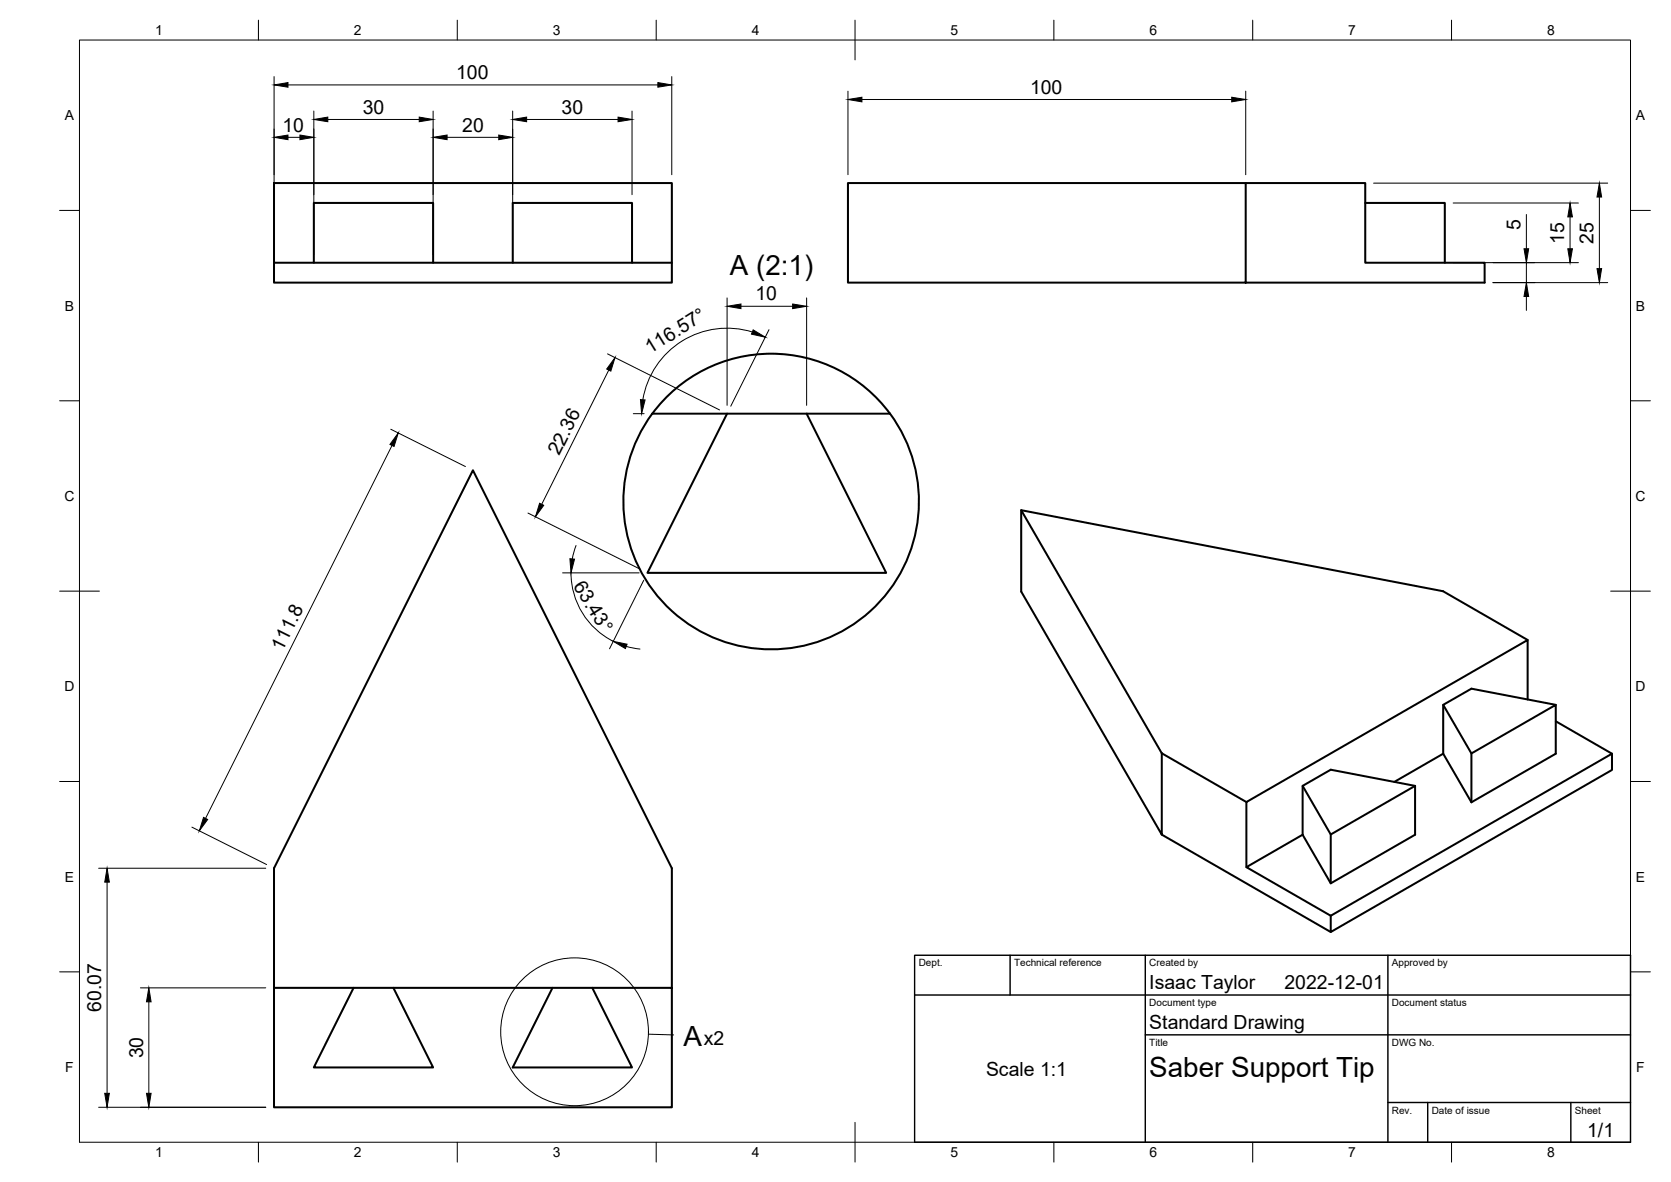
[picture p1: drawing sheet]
<svg xmlns="http://www.w3.org/2000/svg" width="420mm" height="297mm" viewBox="0 0 420 297" stroke-linecap="round" stroke-linejoin="round" font-family="sans-serif">
<!-- layer: Visible -->
<g fill="none" stroke="#000" stroke-width=".51">
<path d="M68.9 46h100v20h-100zM213.2 46h100v25h-100zM313.2 46h30.1v20h30v5h-60.1M343.3 51h20v15M68.9 66v5h100v-5M78.9 66v-15h30v15M128.9 66v-15h30v15M167.9 99.5a37.2 37.2 0 0 1 55.9 4.4h-59.8zM164 103.9a37.2 37.2 0 0 0 5 49.7 37.2 37.2 0 0 0 49.8 0 37.2 37.2 0 0 0 5-49.7M182.8 104l-20 40h60l-20-40M256.8 128.2l35.3 61.1M362.9 177.1l7.1 12.2v12.3"/>
<path d="M384.1 160.8l-21.3-12.2-106-20.4v20.5l35.3 61v-20.4M384.1 175.8v-15l-70.7 40.8v16.3M391.2 177.1l-21.2-4-7.1 4v12.3M292.1 189.3l21.3 12.3M327.5 197.5l7.1 12.2v12.3M355.8 197.5l-21.2-4.1-7.1 4.1v12.3M370 189.3l21.2-12.2v12.3l-21.2 12.2-7.1-12.2-12.3 7.1M391.2 181.3l14.1 8.1-70.7 40.7-21.2-12.2 14.1-8.1M405.3 189.4v4.1l-70.7 40.7v-4.1M292.1 209.7l42.5 24.5M334.6 209.7l21.2-12.2v12.3l-21.2 12.2-7.1-12.2M68.9 248.2v-30l50-100 50 100v30"/>
<path d="M68.9 248.2h100v30.1h-100zM88.9 248.2l-10 20.1h30l-10-20.1M138.9 248.2l-10 20.1h30l-10-20.1"/>
</g>
<!-- layer: BORDER -->
<g fill="none" stroke="#000" stroke-width=".25">
<path d="M20 10.1h390v276.9h-390zM65 5.1v5M115 5.1v5M165 5.1v5M215 5.1v10M265 5.1v5M315 5.1v5M365 5.1v5M15 52.9h5M410 52.9h5M15 100.7h5M410 100.7h5"/>
<path d="M15 148.6h10M405 148.6h10M15 196.4h5M410 196.4h5M15 244.2h5M410 244.2h5M65 287v5M115 287v5M165 287v5M215 282.1v9.9M265 287v5M315 287v5"/>
<path d="M365 287v5"/>
</g>
<!-- layer: TITLEBLOCK -->
<path d="M230 240.1h180v46.9h-180zM230 250h180M254 240.1v9.9M288 240.1v46.9M349 240.1v46.9M288 260.1h122M349 277.1h61M359 277.1v9.9M395 277.1v9.9" fill="none" stroke="#000" stroke-width=".36"/>
<!-- layer: FD_Dimensions -->
<g fill="none" stroke="#000" stroke-width=".25">
<path d="M68.9 19.2v44.7M168.9 19.2v24.7M72.4 34.5h3M72.4 21.3h93M78.9 27.9v36M82.4 30h23M108.9 27.9v36M112.4 34.5h13M128.9 27.9v36M132.4 30h23M158.9 27.9v21M213.2 22.9v21"/>
<path d="M216.7 25h93M313.2 22.9v21M345.4 46h58.8M365.4 51h31.5M383.8 53.9v8.6M394.8 54.5v8M402.1 49.5v18M182.8 74.9v27M186.3 77h13M202.8 74.9v27M365.4 66h31.5M375.4 71h28.8"/>
<path d="M383.8 66v5M383.8 74.5v3.5M152.8 88.9l28.1 14.1M153.1 93l-16.9 33.7M189.2 83.4a21.5 21.5 0 0 0-27.6 17.1M193.4 82.9l-9.7 19.2M98.3 107.9l18.7 9.3M98.6 111.9l-46.9 93.8M159.2 104h2.7M132.8 128.9l28.1 14.1M144.8 137.1l-.9 3.4M141.5 144h19.2"/>
<path d="M143.6 144a19.3 19.3 0 0 0 10.6 17.2M161.9 145.8l-8.6 17.2M157.5 162.4l3.4 .7M24.8 218.2h42M48.3 207.9l18.7 9.4M26.9 221.7v53.1M35.3 248.2h31.5M37.4 251.8v23M24.8 278.3h42"/>
</g>
<g fill="#000" stroke="#000" stroke-width=".25">
<path d="M68.9 34.5l3.5-.6v1.2zM68.9 21.3l3.5-.5v1.1zM75.4 33.9l3.5 .6-3.5 .6zM78.9 30l3.5-.6v1.2zM105.4 29.4l3.5 .6-3.5 .6zM108.9 34.5l3.5-.6v1.2zM125.4 33.9l3.5 .6-3.5 .6zM128.9 30l3.5-.6v1.2zM155.4 29.4l3.5 .6-3.5 .6zM165.4 20.8l3.5 .5-3.5 .6zM213.2 25l3.5-.6v1.2zM309.7 24.4l3.5 .6-3.5 .6z"/>
<path d="M394.8 51l.6 3.5h-1.2zM402.1 46l.6 3.5h-1.1zM182.8 77l3.5-.6v1.2zM199.3 76.4l3.5 .6-3.5 .6zM383.8 71l.6 3.5h-1.2zM383.2 62.5h1.2l-.6 3.5zM394.2 62.5h1.2l-.6 3.5zM401.6 67.5h1.1l-.6 3.5zM154.6 89.9l-1 3.4-1.1-.6zM189.4 82.9l3 1.8-3.4-.7zM100.1 108.8l-1 3.4-1.1-.5zM161 100.4l1.2 .1-.9 3.5z"/>
<path d="M135.7 126.5l1 .5-2.1 2.9zM143.3 140.4l1.2 .1-.9 3.5zM154.2 161.2l3.5 .7-.5 1.1zM51.2 205.4l1 .5-2.1 2.9zM26.9 218.2l.6 3.5h-1.2zM37.4 248.2l.6 3.6h-1.2zM26.3 274.8h1.2l-.6 3.5zM36.8 274.8h1.2l-.6 3.5z"/>
</g>
<!-- layer: Detail Boundary -->
<g fill="none" stroke="#000" stroke-width=".25">
<path d="M163 259.9l6.4 .2"/>
<circle cx="144.5" cy="259.3" r="18.6"/>
</g>
<g font-size="7">
<text x="183.5" y="69.2">A (2:1)</text>
<text x="171.9" y="262.7">A</text>
<text x="289" y="270.6">Saber Support Tip</text>
</g>
<g font-size="4.9">
<text x="114.7" y="19.9">100</text>
<text x="259" y="23.5">100</text>
<text x="91.2" y="28.6">30</text>
<text x="141.2" y="28.6">30</text>
<text x="71" y="33">10</text>
<text x="116.2" y="33">20</text>
<text x="382.3" y="57.8" transform="rotate(-90 382.3 57.8)">5</text>
<text x="393.3" y="61.4" transform="rotate(-90 393.3 61.4)">15</text>
<text x="400.7" y="61.2" transform="rotate(-90 400.7 61.2)">25</text>
<text x="189.9" y="75.5">10</text>
<text x="163.5" y="88.9" transform="rotate(-32 163.5 88.9)">116.57°</text>
<text x="140.6" y="114.6" transform="rotate(-63 140.6 114.6)">22.36</text>
<text x="144" y="147.3" transform="rotate(58 144 147.3)">63.43°</text>
<text x="71" y="163.8" transform="rotate(-63 71 163.8)">111.8</text>
<text x="289" y="248.5">Isaac Taylor</text>
<text x="323" y="248.5">2022-12-01</text>
<text x="25.5" y="254.3" transform="rotate(-90 25.5 254.3)">60.07</text>
<text x="177" y="262.6">x2</text>
<text x="289" y="258.6">Standard Drawing</text>
<text x="36" y="266" transform="rotate(-90 36 266)">30</text>
<text x="247.9" y="270.3">Scale 1:1</text>
<text x="399.1" y="285.7">1/1</text>
</g>
<g font-size="3.5">
<text x="39" y="8.8">1</text>
<text x="89" y="8.8">2</text>
<text x="139" y="8.8">3</text>
<text x="189" y="8.8">4</text>
<text x="239" y="8.8">5</text>
<text x="289" y="8.8">6</text>
<text x="339" y="8.8">7</text>
<text x="389" y="8.8">8</text>
<text x="16.3" y="30.2">A</text>
<text x="411.3" y="30.2">A</text>
<text x="16.3" y="78">B</text>
<text x="411.3" y="78">B</text>
<text x="16.2" y="125.9">C</text>
<text x="411.2" y="125.9">C</text>
<text x="16.2" y="173.7">D</text>
<text x="411.2" y="173.7">D</text>
<text x="16.3" y="221.6">E</text>
<text x="411.3" y="221.6">E</text>
<text x="16.4" y="269.4">F</text>
<text x="411.4" y="269.4">F</text>
<text x="39" y="290.8">1</text>
<text x="89" y="290.8">2</text>
<text x="139" y="290.8">3</text>
<text x="189" y="290.8">4</text>
<text x="239" y="290.8">5</text>
<text x="289" y="290.8">6</text>
<text x="339" y="290.8">7</text>
<text x="389" y="290.8">8</text>
</g>
<g font-size="2.5">
<text x="231" y="242.9">Dept.</text>
<text x="255" y="242.9">Technical reference</text>
<text x="289" y="242.9">Created by</text>
<text x="350" y="242.9">Approved by</text>
<text x="289" y="252.8">Document type</text>
<text x="350" y="252.8">Document status</text>
<text x="289" y="262.9">Title</text>
<text x="350" y="262.9">DWG No.</text>
<text x="350" y="279.9">Rev.</text>
<text x="360" y="279.9">Date of issue</text>
<text x="396" y="279.9">Sheet</text>
</g>
</svg>
